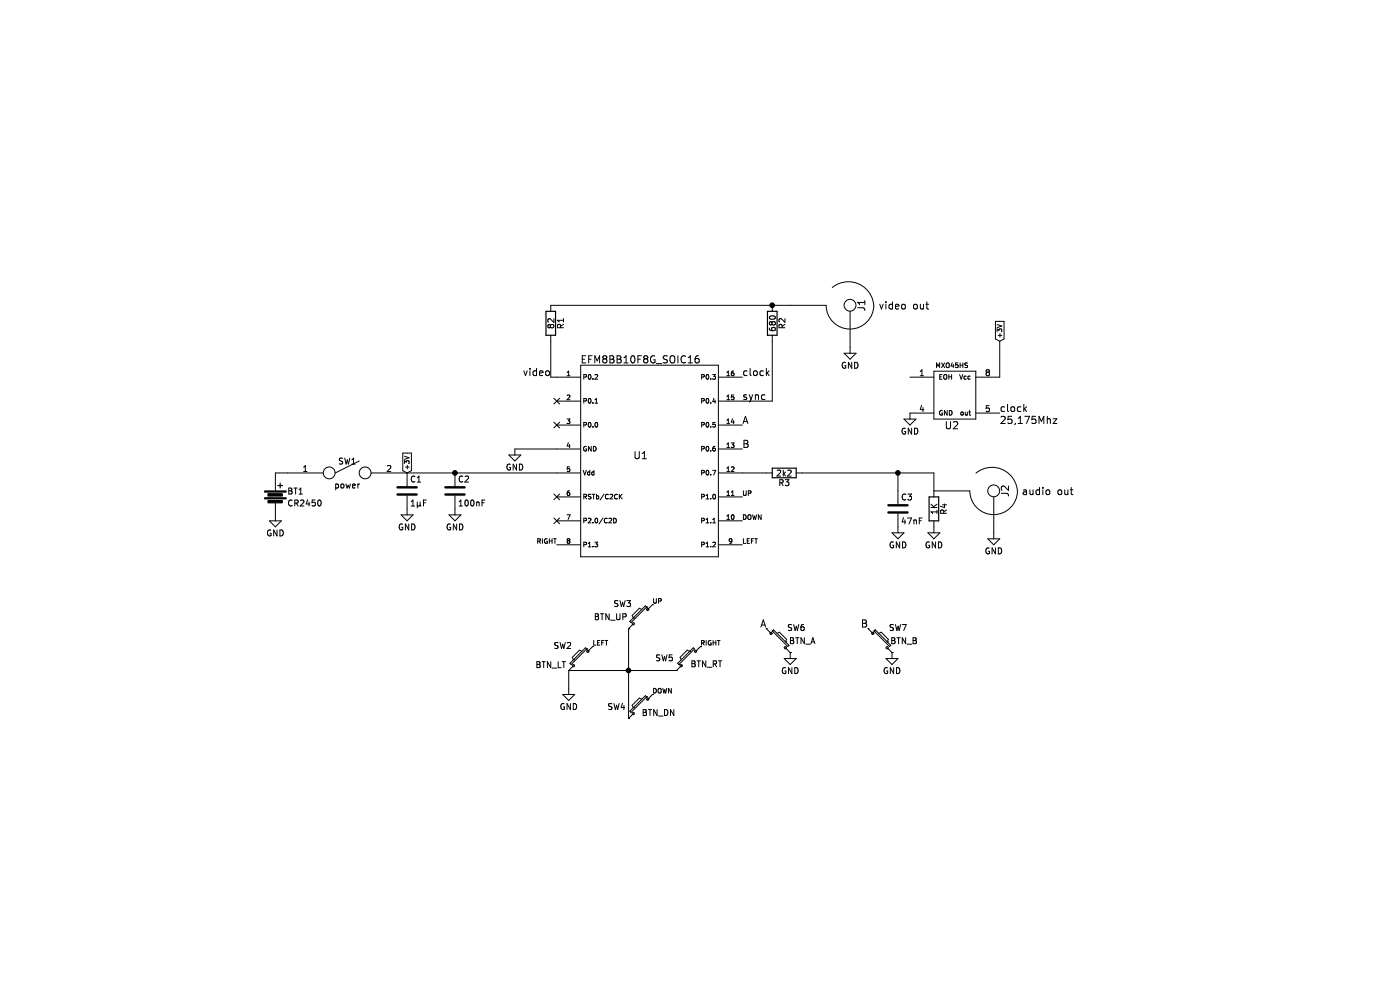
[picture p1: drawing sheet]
EESchema Schematic File Version 2
LIBS:power
LIBS:device
LIBS:transistors
LIBS:conn
LIBS:linear
LIBS:regul
LIBS:74xx
LIBS:cmos4000
LIBS:adc-dac
LIBS:memory
LIBS:xilinx
LIBS:microcontrollers
LIBS:dsp
LIBS:microchip
LIBS:analog_switches
LIBS:motorola
LIBS:texas
LIBS:intel
LIBS:audio
LIBS:interface
LIBS:digital-audio
LIBS:philips
LIBS:display
LIBS:cypress
LIBS:siliconi
LIBS:opto
LIBS:atmel
LIBS:contrib
LIBS:valves
LIBS:librairie-personnelle
LIBS:BBchip8-cache
EELAYER 25 0
EELAYER END
$Descr A4 11693 8268
encoding utf-8
Sheet 1 1
Title ""
Date ""
Rev ""
Comp ""
Comment1 ""
Comment2 ""
Comment3 ""
Comment4 ""
$EndDescr
$Comp
L EFM8BB10F8G_SOIC16 U1
U 1 1
P 5500 3850
F 0 "U1" H 5350 3900 60  0000 C CNN
F 1 "EFM8BB10F8G_SOIC16" H 5350 4700 60  0000 C CNN
F 2 "" H 5500 3850 60  0001 C CNN
F 3 "" H 5500 3850 60  0001 C CNN
	1    5500 3850
	1    0    0    -1  
$EndComp
$Comp
L R R1
U 1 1
P 4600 2700
F 0 "R1" V 4680 2700 50  0000 C CNN
F 1 "82" V 4600 2700 50  0000 C CNN
F 2 "" V 4530 2700 50  0000 C CNN
F 3 "" H 4600 2700 50  0000 C CNN
	1    4600 2700
	1    0    0    -1  
$EndComp
$Comp
L R R2
U 1 1
P 6450 2700
F 0 "R2" V 6530 2700 50  0000 C CNN
F 1 "680" V 6450 2700 50  0000 C CNN
F 2 "" V 6380 2700 50  0000 C CNN
F 3 "" H 6450 2700 50  0000 C CNN
	1    6450 2700
	1    0    0    -1  
$EndComp
Wire Wire Line
	6200 3350 6450 3350
Wire Wire Line
	6450 3350 6450 2850
Wire Wire Line
	4650 3150 4600 3150
Wire Wire Line
	4600 3150 4600 2850
Wire Wire Line
	4600 2550 6600 2550
$Comp
L RCA_JACK J1
U 1 1
P 7100 2550
F 0 "J1" H 7100 2650 60  0000 C CNN
F 1 "video out" V 7100 3000 60  0000 C CNN
F 2 "" H 7100 2550 60  0000 C CNN
F 3 "" H 7100 2550 60  0000 C CNN
	1    7100 2550
	0    1    1    0   
$EndComp
Connection ~ 6450 2550
$Comp
L GND #PWR7
U 1 1
P 7100 2900
F 0 "#PWR7" H 7100 2650 50  0001 C CNN
F 1 "GND" H 7100 2750 50  0000 C CNN
F 2 "" H 7100 2900 50  0000 C CNN
F 3 "" H 7100 2900 50  0000 C CNN
	1    7100 2900
	1    0    0    -1  
$EndComp
$Comp
L GND #PWR4
U 1 1
P 4300 3750
F 0 "#PWR4" H 4300 3500 50  0001 C CNN
F 1 "GND" H 4300 3600 50  0000 C CNN
F 2 "" H 4300 3750 50  0000 C CNN
F 3 "" H 4300 3750 50  0000 C CNN
	1    4300 3750
	1    0    0    -1  
$EndComp
Wire Wire Line
	4300 3750 4650 3750
$Comp
L C C2
U 1 1
P 3800 4100
F 0 "C2" H 3825 4200 50  0000 L CNN
F 1 "100nF" H 3825 4000 50  0000 L CNN
F 2 "" H 3838 3950 50  0000 C CNN
F 3 "" H 3800 4100 50  0000 C CNN
	1    3800 4100
	1    0    0    -1  
$EndComp
$Comp
L C C1
U 1 1
P 3400 4100
F 0 "C1" H 3425 4200 50  0000 L CNN
F 1 "1µF" H 3425 4000 50  0000 L CNN
F 2 "" H 3438 3950 50  0000 C CNN
F 3 "" H 3400 4100 50  0000 C CNN
	1    3400 4100
	1    0    0    -1  
$EndComp
Wire Wire Line
	3400 3950 4650 3950
Connection ~ 3800 3950
$Comp
L GND #PWR2
U 1 1
P 3400 4250
F 0 "#PWR2" H 3400 4000 50  0001 C CNN
F 1 "GND" H 3400 4100 50  0000 C CNN
F 2 "" H 3400 4250 50  0000 C CNN
F 3 "" H 3400 4250 50  0000 C CNN
	1    3400 4250
	1    0    0    -1  
$EndComp
$Comp
L GND #PWR3
U 1 1
P 3800 4250
F 0 "#PWR3" H 3800 4000 50  0001 C CNN
F 1 "GND" H 3800 4100 50  0000 C CNN
F 2 "" H 3800 4250 50  0000 C CNN
F 3 "" H 3800 4250 50  0000 C CNN
	1    3800 4250
	1    0    0    -1  
$EndComp
$Comp
L Battery BT1
U 1 1
P 2300 4150
F 0 "BT1" H 2400 4200 50  0000 L CNN
F 1 "CR2450" H 2400 4100 50  0000 L CNN
F 2 "" V 2300 4190 50  0000 C CNN
F 3 "" V 2300 4190 50  0000 C CNN
	1    2300 4150
	1    0    0    -1  
$EndComp
$Comp
L SPST SW1
U 1 1
P 2900 3950
F 0 "SW1" H 2900 4050 50  0000 C CNN
F 1 "power" H 2900 3850 50  0000 C CNN
F 2 "" H 2900 3950 50  0000 C CNN
F 3 "" H 2900 3950 50  0000 C CNN
	1    2900 3950
	1    0    0    -1  
$EndComp
Wire Wire Line
	2400 3950 2300 3950
Wire Wire Line
	2300 3950 2300 4000
$Comp
L GND #PWR1
U 1 1
P 2300 4300
F 0 "#PWR1" H 2300 4050 50  0001 C CNN
F 1 "GND" H 2300 4150 50  0000 C CNN
F 2 "" H 2300 4300 50  0000 C CNN
F 3 "" H 2300 4300 50  0000 C CNN
	1    2300 4300
	1    0    0    -1  
$EndComp
$Comp
L RCA_JACK J2
U 1 1
P 8300 4100
F 0 "J2" H 8300 4200 60  0000 C CNN
F 1 "audio out" V 8300 4550 60  0000 C CNN
F 2 "" H 8300 4100 60  0000 C CNN
F 3 "" H 8300 4100 60  0000 C CNN
	1    8300 4100
	0    1    1    0   
$EndComp
$Comp
L R R3
U 1 1
P 6550 3950
F 0 "R3" V 6630 3950 50  0000 C CNN
F 1 "2k2" V 6550 3950 50  0000 C CNN
F 2 "" V 6480 3950 50  0000 C CNN
F 3 "" H 6550 3950 50  0000 C CNN
	1    6550 3950
	0    1    1    0   
$EndComp
$Comp
L C C3
U 1 1
P 7500 4250
F 0 "C3" H 7525 4350 50  0000 L CNN
F 1 "47nF" H 7525 4150 50  0000 L CNN
F 2 "" H 7538 4100 50  0000 C CNN
F 3 "" H 7500 4250 50  0000 C CNN
	1    7500 4250
	1    0    0    -1  
$EndComp
$Comp
L GND #PWR9
U 1 1
P 7500 4400
F 0 "#PWR9" H 7500 4150 50  0001 C CNN
F 1 "GND" H 7500 4250 50  0000 C CNN
F 2 "" H 7500 4400 50  0000 C CNN
F 3 "" H 7500 4400 50  0000 C CNN
	1    7500 4400
	1    0    0    -1  
$EndComp
$Comp
L GND #PWR12
U 1 1
P 8300 4450
F 0 "#PWR12" H 8300 4200 50  0001 C CNN
F 1 "GND" H 8300 4300 50  0000 C CNN
F 2 "" H 8300 4450 50  0000 C CNN
F 3 "" H 8300 4450 50  0000 C CNN
	1    8300 4450
	1    0    0    -1  
$EndComp
Wire Wire Line
	6200 3950 6400 3950
$Comp
L R R4
U 1 1
P 7800 4250
F 0 "R4" V 7880 4250 50  0000 C CNN
F 1 "1K" V 7800 4250 50  0000 C CNN
F 2 "" V 7730 4250 50  0000 C CNN
F 3 "" H 7800 4250 50  0000 C CNN
	1    7800 4250
	1    0    0    -1  
$EndComp
$Comp
L GND #PWR11
U 1 1
P 7800 4400
F 0 "#PWR11" H 7800 4150 50  0001 C CNN
F 1 "GND" H 7800 4250 50  0000 C CNN
F 2 "" H 7800 4400 50  0000 C CNN
F 3 "" H 7800 4400 50  0000 C CNN
	1    7800 4400
	1    0    0    -1  
$EndComp
Text GLabel 3400 3950 1    39   Input ~ 0
+3V
Wire Wire Line
	7800 3950 7800 4100
$Comp
L SW_PUSH_SMALL SW5
U 1 1
P 5750 5500
F 0 "SW5" V 5750 5700 50  0000 C CNN
F 1 "BTN_RT" V 5700 5350 50  0000 C CNN
F 2 "" H 5750 5500 50  0000 C CNN
F 3 "" H 5750 5500 50  0000 C CNN
	1    5750 5500
	0    -1   -1   0   
$EndComp
$Comp
L SW_PUSH_SMALL SW3
U 1 1
P 5350 5150
F 0 "SW3" H 5500 5260 50  0000 C CNN
F 1 "BTN_UP" H 5600 5150 50  0000 C CNN
F 2 "" H 5350 5150 50  0000 C CNN
F 3 "" H 5350 5150 50  0000 C CNN
	1    5350 5150
	-1   0    0    -1  
$EndComp
$Comp
L SW_PUSH_SMALL SW2
U 1 1
P 4850 5500
F 0 "SW2" H 5000 5610 50  0000 C CNN
F 1 "BTN_LT" H 5100 5450 50  0000 C CNN
F 2 "" H 4850 5500 50  0000 C CNN
F 3 "" H 4850 5500 50  0000 C CNN
	1    4850 5500
	-1   0    0    -1  
$EndComp
$Comp
L SW_PUSH_SMALL SW4
U 1 1
P 5350 5900
F 0 "SW4" H 5550 5900 50  0000 C CNN
F 1 "BTN_DN" H 5200 5850 50  0000 C CNN
F 2 "" H 5350 5900 50  0000 C CNN
F 3 "" H 5350 5900 50  0000 C CNN
	1    5350 5900
	-1   0    0    -1  
$EndComp
NoConn ~ 4650 3350
NoConn ~ 4650 3550
NoConn ~ 4650 4150
NoConn ~ 4650 4350
Wire Wire Line
	5250 5250 5250 6000
Connection ~ 5250 5600
$Comp
L GND #PWR5
U 1 1
P 4750 5750
F 0 "#PWR5" H 4750 5500 50  0001 C CNN
F 1 "GND" H 4750 5600 50  0000 C CNN
F 2 "" H 4750 5750 50  0000 C CNN
F 3 "" H 4750 5750 50  0000 C CNN
	1    4750 5750
	1    0    0    -1  
$EndComp
Wire Wire Line
	4750 5600 4750 5750
Text Label 5450 5050 0    39   ~ 0
UP
Text Label 5850 5400 0    39   ~ 0
RIGHT
Text Label 4950 5400 0    39   ~ 0
LEFT
Text Label 5450 5800 0    39   ~ 0
DOWN
Text Label 6200 4150 0    39   ~ 0
UP
Text Label 6200 4350 0    39   ~ 0
DOWN
Text Label 6200 4550 0    39   ~ 0
LEFT
Text Label 4650 4550 2    39   ~ 0
RIGHT
$Comp
L SW_PUSH_SMALL SW6
U 1 1
P 6500 5350
F 0 "SW6" H 6650 5460 50  0000 C CNN
F 1 "BTN_A" H 6700 5350 50  0000 C CNN
F 2 "" H 6500 5350 50  0000 C CNN
F 3 "" H 6500 5350 50  0000 C CNN
	1    6500 5350
	1    0    0    -1  
$EndComp
$Comp
L SW_PUSH_SMALL SW7
U 1 1
P 7350 5350
F 0 "SW7" H 7500 5460 50  0000 C CNN
F 1 "BTN_B" H 7550 5350 50  0000 C CNN
F 2 "" H 7350 5350 50  0000 C CNN
F 3 "" H 7350 5350 50  0000 C CNN
	1    7350 5350
	1    0    0    -1  
$EndComp
$Comp
L GND #PWR6
U 1 1
P 6600 5450
F 0 "#PWR6" H 6600 5200 50  0001 C CNN
F 1 "GND" H 6600 5300 50  0000 C CNN
F 2 "" H 6600 5450 50  0000 C CNN
F 3 "" H 6600 5450 50  0000 C CNN
	1    6600 5450
	1    0    0    -1  
$EndComp
$Comp
L GND #PWR8
U 1 1
P 7450 5450
F 0 "#PWR8" H 7450 5200 50  0001 C CNN
F 1 "GND" H 7450 5300 50  0000 C CNN
F 2 "" H 7450 5450 50  0000 C CNN
F 3 "" H 7450 5450 50  0000 C CNN
	1    7450 5450
	1    0    0    -1  
$EndComp
Text Label 7250 5250 2    60   ~ 0
B
Text Label 6400 5250 2    60   ~ 0
A
Text Label 6200 3550 0    60   ~ 0
A
Text Label 6200 3750 0    60   ~ 0
B
$Comp
L MXO45HS U2
U 1 1
P 8050 3650
F 0 "U2" H 7950 3750 60  0000 C CNN
F 1 "MXO45HS" H 7950 4250 39  0000 C CNN
F 2 "" H 8050 3650 60  0000 C CNN
F 3 "" H 8050 3650 60  0000 C CNN
	1    8050 3650
	1    0    0    -1  
$EndComp
Text Label 8350 3450 0    60   ~ 0
clock
Text Label 6200 3150 0    60   ~ 0
clock
$Comp
L GND #PWR10
U 1 1
P 7600 3450
F 0 "#PWR10" H 7600 3200 50  0001 C CNN
F 1 "GND" H 7600 3300 50  0000 C CNN
F 2 "" H 7600 3450 50  0000 C CNN
F 3 "" H 7600 3450 50  0000 C CNN
	1    7600 3450
	1    0    0    -1  
$EndComp
Text GLabel 8350 2850 1    39   Input ~ 0
+3V
Wire Wire Line
	8350 2850 8350 3150
Text Notes 8350 3550 0    60   ~ 0
25,175Mhz\n
Wire Wire Line
	4750 5600 5650 5600
Text Label 6200 3350 0    60   ~ 0
sync
Text Label 4600 3150 2    60   ~ 0
video
Wire Wire Line
	6700 3950 7800 3950
Wire Wire Line
	7500 3950 7500 4100
Connection ~ 7500 3950
$EndSCHEMATC
